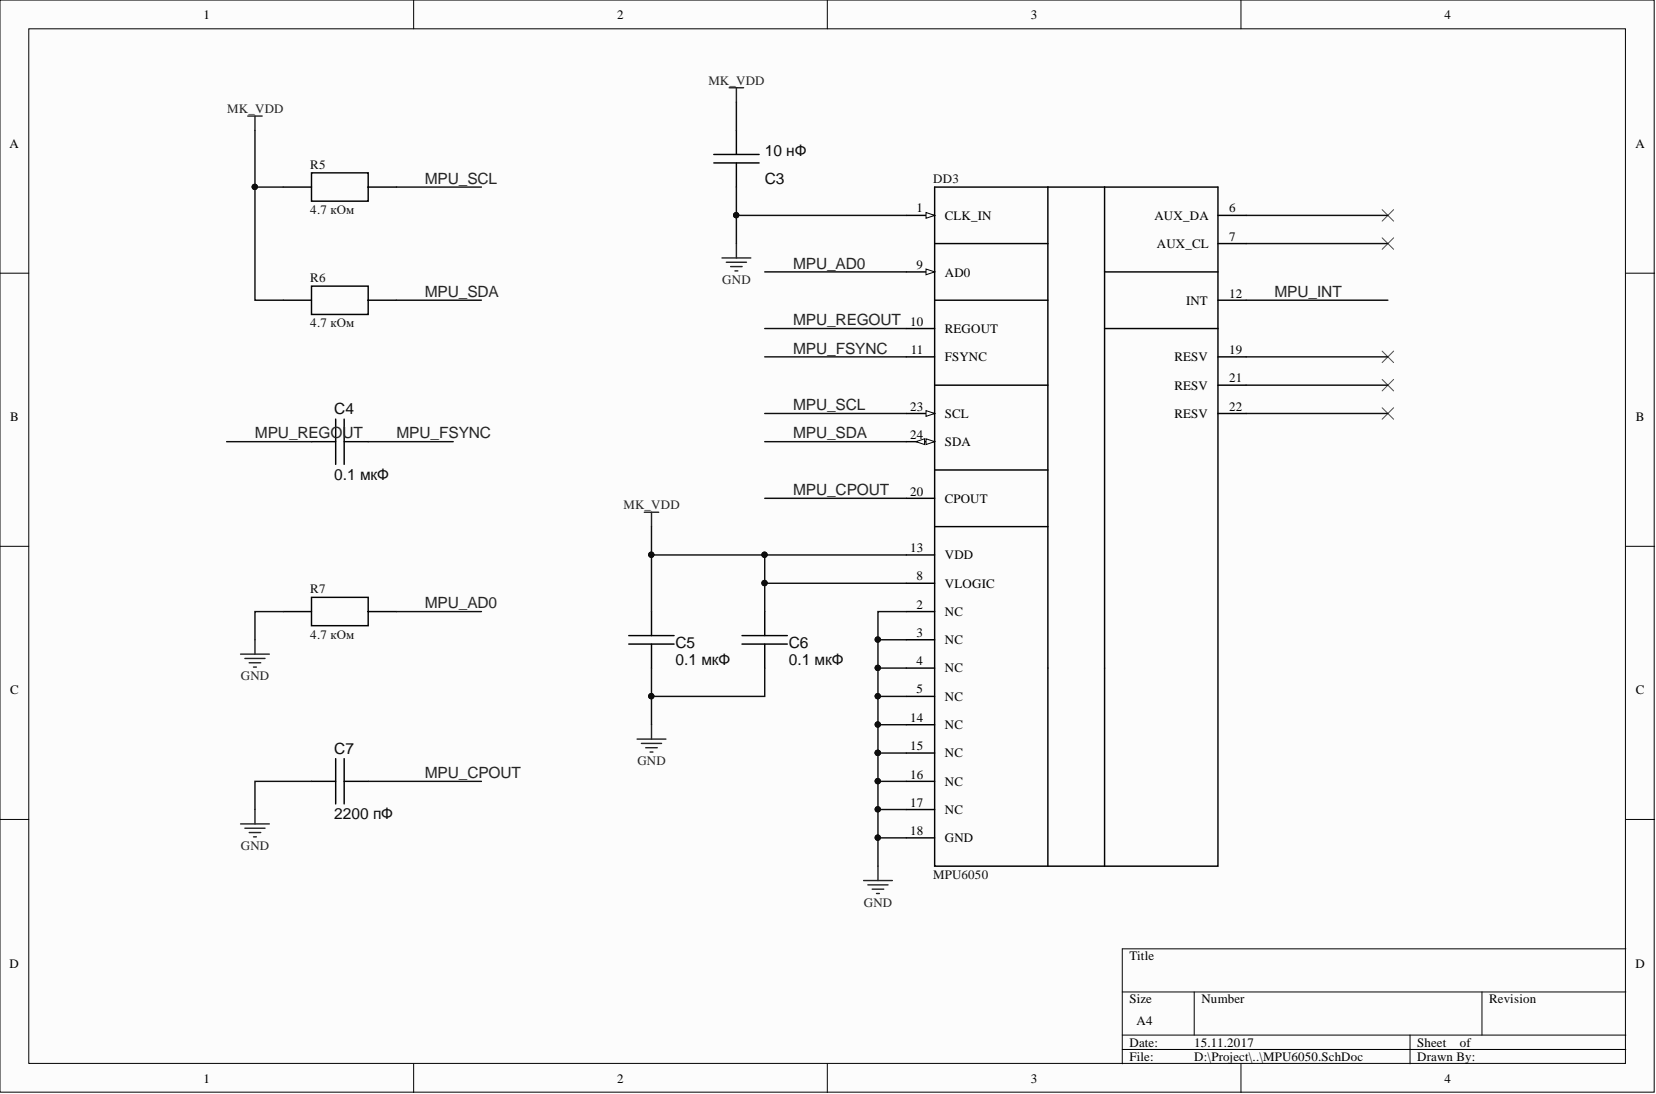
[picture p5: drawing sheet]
<svg xmlns="http://www.w3.org/2000/svg" width="292mm" height="193mm" viewBox="0 0 292 193" stroke-linecap="round" stroke-linejoin="round" font-family="sans-serif">
<g fill="#fcfcfc" stroke="#000" stroke-width=".18">
<path d="M0 0h291.8v192.6h-291.8z"/>
<path d="M5.1 5.1h281.6v182.5h-281.6z"/>
</g>
<g fill="none" stroke="#000" stroke-width=".18">
<path d="M73 0v5.1M145.9 0v5.1M218.9 0v5.1M0 48.2h5.1M286.8 48.2h5.1M0 96.4h5.1M286.8 96.4h5.1M0 144.5h5.1M286.8 144.5h5.1M198 175h88.8M210.6 175v7.6M261.4 175v7.6"/>
<path d="M286.8 167.4h-88.8v20.2M73 187.6v5.1M145.9 187.6v5.1M198 182.6h88.8M198 185.1h88.8M218.9 187.6v5.1M248.7 182.6v5"/>
</g>
<g fill="none" stroke="#000" stroke-width=".25">
<path d="M50 33h4.9M54.9 30.5h10v5h-10zM64.9 33h5M125.9 27.2h8M125.9 28.7h8M129.9 23v4.2M129.9 28.7v4.3M159.9 38h5M164.9 33h49.9M184.8 33v84.8M194.8 33v84.8M50 53h4.9"/>
<path d="M54.9 50.5h10v5h-10zM64.9 53h5M54.9 77.9h4.3M59.2 73.9v8M60.7 77.9h4.2M60.7 73.9v8M50 107.9h4.9M54.9 105.4h10v5h-10zM64.9 107.9h5M110.9 113.6h8M110.9 112.1h8M114.9 107.9v4.2"/>
<path d="M114.9 113.6v4.2M130.9 113.6h8M130.9 112.1h8M134.9 107.9v4.2M134.9 113.6v4.2M54.9 137.8h4.3M59.2 133.8v8M60.7 133.8v8M60.7 137.8h4.2"/>
</g>
<g fill="none" stroke="#262626" stroke-width=".25">
<path d="M128.6 15.5h2.6M129.9 15.5v2.5M43.7 20.5h2.5M45 20.5v2.5M127.4 45.5h5M128.1 46.3h3.6M128.9 47h2M129.6 47.8h.5M129.9 43v2.5M113.6 90.4h2.6M114.9 90.4v2.5M42.4 115.4h5.1"/>
<path d="M43.2 116.1h3.5M44 116.9h2M44.7 117.7h.5M45 112.8v2.6M112.4 130.4h5.1M113.1 131.1h3.6M113.9 131.9h2M114.7 132.7h.5M114.9 127.8v2.6M42.4 145.3h5.1M43.2 146.1h3.5M44 146.9h2"/>
<path d="M44.7 147.6h.5M45 142.8v2.5M152.3 155.3h5.1M153.1 156.1h3.5M153.8 156.8h2.1M154.6 157.6h.5M154.9 152.8v2.5"/>
</g>
<path d="M243.8 37l2 2M245.8 37l-2 2M243.8 41.9l2 2.1M245.8 41.9l-2 2.1M243.8 61.9l2 2.1M243.8 66.9l2 2.1M243.8 71.9l2 2M245.8 61.9l-2 2.1M245.8 66.9l-2 2.1M245.8 71.9l-2 2" fill="none" stroke="#4c4c4c" stroke-width=".18"/>
<g fill="none" stroke="#0e0e0e" stroke-width=".25">
<path d="M129.9 18v5M45 23v10h5M45 33v20h5M69.9 33h15M129.9 33v5M159.9 38h-30v5M219.8 38h25M69.9 53h15M134.9 57.9h25M134.9 48h25M219.8 53h25M219.8 43h25"/>
<path d="M40 77.9h14.9M64.9 77.9h15M134.9 72.9h25M134.9 77.9h25M134.9 62.9h25M219.8 72.9h25M219.8 62.9h25M219.8 67.9h25M114.9 92.9v5M134.9 87.9h25M134.9 97.9v5M159.9 97.9h-45v10"/>
<path d="M50 107.9h-5v4.9M69.9 107.9h15M114.9 117.8v5M134.9 117.8v5h-20v5M154.9 117.8h5M154.9 112.8h5M159.9 102.9h-25v5M159.9 107.9h-5v19.9M54.9 137.8h-9.9v5M64.9 137.8h20M154.9 132.8v10h5M154.9 137.8h5"/>
<path d="M154.9 132.8h5M154.9 122.8h5M159.9 127.8h-5v5M154.9 142.8v5h5M154.9 147.8v5"/>
</g>
<g fill="#0e0e0e" stroke="#0e0e0e" stroke-width=".18">
<circle cx="44.9" cy="33" r=".47"/>
<circle cx="129.9" cy="38" r=".47"/>
<circle cx="134.9" cy="102.8" r=".47"/>
<circle cx="134.9" cy="97.8" r=".47"/>
<circle cx="114.9" cy="97.8" r=".47"/>
<circle cx="114.9" cy="122.8" r=".47"/>
<circle cx="154.8" cy="147.8" r=".47"/>
<circle cx="154.8" cy="142.8" r=".47"/>
<circle cx="154.8" cy="137.8" r=".47"/>
<circle cx="154.8" cy="132.8" r=".47"/>
<circle cx="154.8" cy="127.8" r=".47"/>
<circle cx="154.8" cy="122.8" r=".47"/>
<circle cx="154.8" cy="117.8" r=".47"/>
<circle cx="154.8" cy="112.8" r=".47"/>
</g>
<path d="M163.3 37.5l1.6 .5-1.6 .5z" fill="#fcfcfc"/>
<path d="M163.3 37.5l1.6 .5-1.6 .5z" fill="none" stroke="#000" stroke-width=".18"/>
<path d="M214.8 38h5M159.9 48h5M214.8 43h5M159.9 107.9h5M159.9 112.8h5M159.9 117.8h5M159.9 102.9h5M159.9 122.8h5" fill="none" stroke="#000" stroke-width=".25"/>
<path d="M163.3 47.5l1.6 .5-1.6 .5z" fill="#fcfcfc"/>
<path d="M163.3 47.5l1.6 .5-1.6 .5z" fill="none" stroke="#000" stroke-width=".18"/>
<g fill="none" stroke="#000" stroke-width=".25">
<path d="M159.9 57.9h5M214.8 53h5M159.9 62.9h5M159.9 72.9h5M214.8 62.9h5M214.8 67.9h5M159.9 97.9h5M159.9 87.9h5M159.9 127.8h5M159.9 132.8h5M159.9 137.8h5M159.9 142.8h5"/>
<path d="M159.9 147.8h5"/>
</g>
<path d="M163.3 72.4l1.6 .5-1.6 .5z" fill="#fcfcfc"/>
<path d="M163.3 72.4l1.6 .5-1.6 .5z" fill="none" stroke="#000" stroke-width=".18"/>
<path d="M159.9 77.9h5" fill="none" stroke="#000" stroke-width=".25"/>
<path d="M163.3 77.4l1.6 .5-1.6 .5z" fill="#fcfcfc"/>
<path d="M163.3 77.4l1.6 .5-1.6 .5z" fill="none" stroke="#000" stroke-width=".18"/>
<path d="M161.6 77.9l1.5-.5v1z" fill="#fcfcfc"/>
<path d="M161.6 77.9l1.5-.5v1z" fill="none" stroke="#000" stroke-width=".18"/>
<path d="M164.9 33v119.8h49.9v-119.8M164.9 43h19.9M164.9 53h19.9M194.8 57.9h20M194.8 48h20M164.9 67.9h19.9M214.8 72.9h5M164.9 82.9h19.9M164.9 92.9h19.9M184.8 117.8v35M194.8 117.8v35" fill="none" stroke="#000" stroke-width=".25"/>
<g font-size="2.7" fill="#0e0e0e">
<text x="134.9" y="27.4">10 нФ</text>
<text x="134.9" y="32.4">C3</text>
<text x="59" y="73.1">C4</text>
<text x="59" y="84.6">0.1 мкФ</text>
<text x="119.2" y="114.3">C5</text>
<text x="119.2" y="117.4">0.1 мкФ</text>
<text x="139.1" y="114.3">C6</text>
<text x="139.1" y="117.4">0.1 мкФ</text>
<text x="59" y="133">C7</text>
<text x="59" y="144.5">2200 пФ</text>
</g>
<g font-size="2.7" fill="#262626">
<text x="74.9" y="32.4">MPU_SCL</text>
<text x="139.9" y="47.4">MPU_AD0</text>
<text x="74.9" y="52.4">MPU_SDA</text>
<text x="224.8" y="52.4">MPU_INT</text>
<text x="139.9" y="57.4">MPU_REGOUT</text>
<text x="139.9" y="62.4">MPU_FSYNC</text>
<text x="45" y="77.3">MPU_REGOUT</text>
<text x="69.9" y="77.3">MPU_FSYNC</text>
<text x="139.9" y="77.3">MPU_SDA</text>
<text x="139.9" y="72.4">MPU_SCL</text>
<text x="139.9" y="87.3">MPU_CPOUT</text>
<text x="74.9" y="107.3">MPU_AD0</text>
<text x="74.9" y="137.3">MPU_CPOUT</text>
</g>
<g font-size="2.3">
<text x="35.9" y="3.3">1</text>
<text x="108.9" y="3.3">2</text>
<text x="181.8" y="3.3">3</text>
<text x="254.8" y="3.3">4</text>
<text x="1.7" y="26.1">A</text>
<text x="288.5" y="26.1">A</text>
<text x="161.7" y="37.5">1</text>
<text x="166.7" y="38.7">CLK_IN</text>
<text x="203.6" y="38.7">AUX_DA</text>
<text x="216.8" y="37.5">6</text>
<text x="161.7" y="47.5">9</text>
<text x="204" y="43.7">AUX_CL</text>
<text x="216.8" y="42.4">7</text>
<text x="166.7" y="48.8">AD0</text>
<text x="209.2" y="53.8">INT</text>
<text x="216.8" y="52.5">12</text>
<text x="160.6" y="57.5">10</text>
<text x="166.7" y="58.8">REGOUT</text>
<text x="160.6" y="62.5">11</text>
<text x="166.7" y="63.7">FSYNC</text>
<text x="207.2" y="63.7">RESV</text>
<text x="216.8" y="62.5">19</text>
<text x="207.2" y="68.7">RESV</text>
<text x="216.8" y="67.5">21</text>
<text x="1.8" y="74.3">B</text>
<text x="160.6" y="72.4">23</text>
<text x="160.6" y="77.4">24</text>
<text x="166.7" y="73.7">SCL</text>
<text x="207.2" y="73.7">RESV</text>
<text x="216.8" y="72.4">22</text>
<text x="288.6" y="74.3">B</text>
<text x="166.7" y="78.7">SDA</text>
<text x="160.6" y="87.4">20</text>
<text x="166.7" y="88.7">CPOUT</text>
<text x="160.6" y="97.4">13</text>
<text x="166.7" y="98.6">VDD</text>
<text x="161.7" y="107.4">2</text>
<text x="161.7" y="102.4">8</text>
<text x="166.7" y="103.6">VLOGIC</text>
<text x="161.7" y="112.3">3</text>
<text x="166.7" y="108.6">NC</text>
<text x="166.7" y="113.6">NC</text>
<text x="161.7" y="117.3">4</text>
<text x="166.7" y="118.6">NC</text>
<text x="1.8" y="122.5">C</text>
<text x="161.7" y="122.3">5</text>
<text x="166.7" y="123.6">NC</text>
<text x="288.6" y="122.5">C</text>
<text x="160.6" y="127.3">14</text>
<text x="166.7" y="128.6">NC</text>
<text x="160.6" y="132.3">15</text>
<text x="160.6" y="137.4">16</text>
<text x="166.7" y="133.6">NC</text>
<text x="160.6" y="142.3">17</text>
<text x="166.7" y="138.6">NC</text>
<text x="166.7" y="143.6">NC</text>
<text x="160.6" y="147.3">18</text>
<text x="166.7" y="148.6">GND</text>
<text x="1.7" y="170.7">D</text>
<text x="199.2" y="169.4">Title</text>
<text x="288.5" y="170.7">D</text>
<text x="199.2" y="177">Size</text>
<text x="211.9" y="177">Number</text>
<text x="262.7" y="177">Revision</text>
<text x="199.2" y="184.6">Date:</text>
<text x="200.5" y="180.8">A4</text>
<text x="210.6" y="184.6">15.11.2017</text>
<text x="250" y="184.6">Sheet</text>
<text x="257.5" y="184.6">of</text>
<text x="35.9" y="190.9">1</text>
<text x="108.9" y="190.9">2</text>
<text x="181.8" y="190.9">3</text>
<text x="199.2" y="187.1">File:</text>
<text x="210.6" y="187.1">D:\Project\..\MPU6050.SchDoc</text>
<text x="250" y="187.1">Drawn By:</text>
<text x="254.8" y="190.9">4</text>
</g>
<g font-size="2.3" fill="#262626">
<text x="124.9" y="15">MK_VDD</text>
<text x="40.1" y="20">MK_VDD</text>
<text x="127.4" y="50">GND</text>
<text x="110" y="89.9">MK_VDD</text>
<text x="42.5" y="119.9">GND</text>
<text x="112.4" y="134.9">GND</text>
<text x="42.5" y="150">GND</text>
<text x="152.4" y="159.9">GND</text>
</g>
<g font-size="2.3" fill="#0e0e0e">
<text x="54.7" y="29.8">R5</text>
<text x="164.6" y="32.2">DD3</text>
<text x="54.7" y="37.8">4.7 кОм</text>
<text x="54.7" y="49.7">R6</text>
<text x="54.7" y="57.7">4.7 кОм</text>
<text x="54.7" y="104.6">R7</text>
<text x="54.7" y="112.7">4.7 кОм</text>
<text x="164.6" y="155.1">MPU6050</text>
</g>
</svg>
